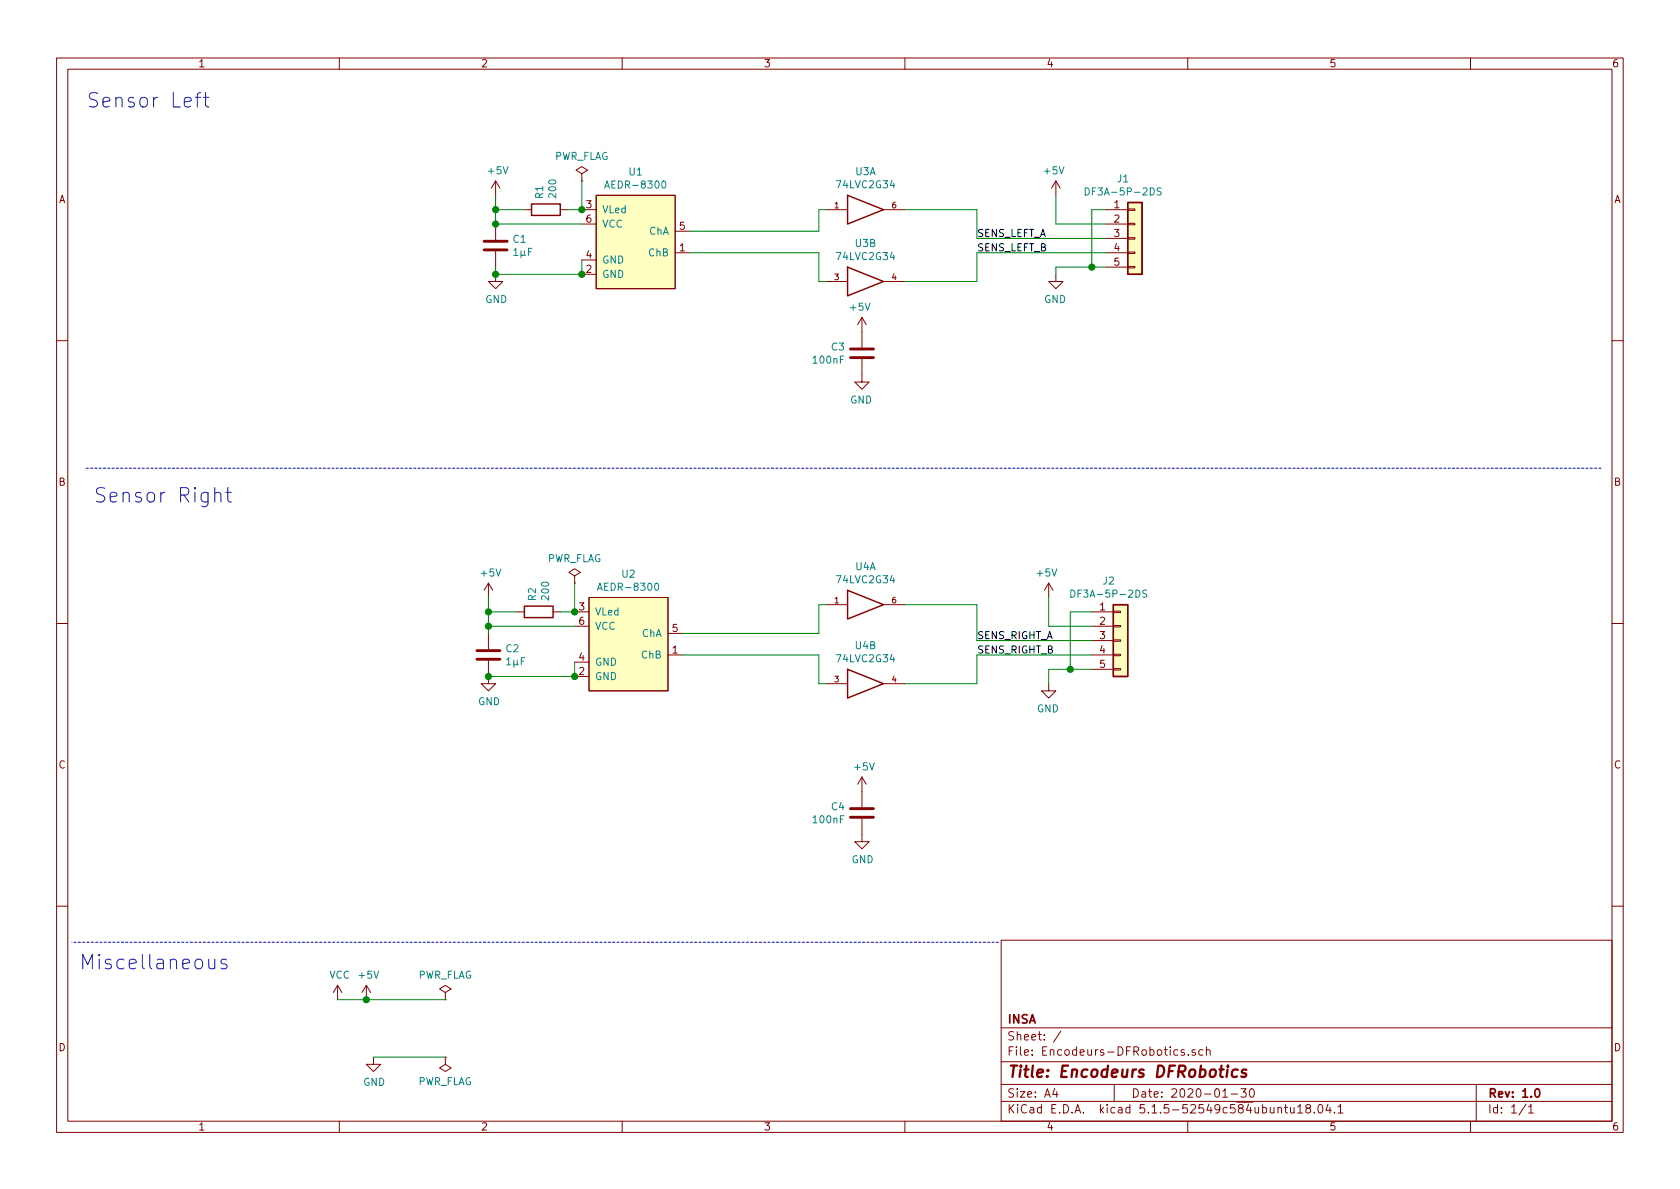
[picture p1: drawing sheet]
<svg xmlns="http://www.w3.org/2000/svg" width="297mm" height="210mm" viewBox="0 0 297 210" stroke-linecap="round" stroke-linejoin="round" font-family="sans-serif">
<g fill="none" stroke="#840000" stroke-width=".18">
<path d="M10 10.3h277v189.9h-277zM12 12.2h273v186.1h-273zM60 10.3v1.9M110 10.3v1.9M160 10.3v1.9M210 10.3v1.9M260 10.3v1.9M87.6 32l-.7 1.3M87.6 32v2.5M87.6 39.6v2.8M87.6 32l.8 1.3M92.7 37.1h1.3"/>
<path d="M99.1 37.1h1.2M102.9 30.7l1-.6-1-.6-1 .6 1 .6v1.3M102.9 32h.1M102.9 37.1h2.5M102.9 39.6h2.5M105.4 34.5h14v16.5h-14zM146 37.1h3.9M156.2 37.1h3.8M186.7 32l.8 1.3M186.7 32v2.5M186.7 32l-.8 1.3M195.6 37.1h3.8"/>
<path d="M195.6 39.6h3.8M199.4 39.5h1.3v.2h-1.3zM199.4 37h1.3v.2h-1.3zM87.6 48.5v1.3h1.3l-1.3 1.2-1.2-1.2h1.2M87.6 44.4v2.8M102.9 48.5h2.5M102.9 46h2.5M119.4 44.7h2.5M119.4 40.9h2.5M146 49.8h3.9M152.4 56.1l.8 1.3M152.4 56.1v5.4"/>
<path d="M152.4 56.1l-.8 1.3M156.2 49.8h3.8M186.7 48.5v1.3h-1.3l1.3 1.2 1.3-1.2h-1.3M195.6 42.2h3.8M195.6 44.7h3.8M195.6 47.2h3.8M199.4 47.1h1.3v.3h-1.3zM199.4 44.6h1.3v.2h-1.3zM199.4 42h1.3v.3h-1.3zM10 60.2h2M152.4 63.5v4.1h-1.3l1.3 1.2 1.3-1.2h-1.3M285 60.2h2"/>
<path d="M10 110.3h2M86.4 116.8v4.1h1.2l-1.2 1.3-1.3-1.3h1.3M86.4 103.1l-.8 1.3M86.4 103.1v2.6M86.4 112v2.8M86.4 103.1l.7 1.3M91.4 108.2h1.3M97.8 108.2h1.3M101.6 101.8l1-.6-1-.6-1 .6 1 .6v1.3M101.6 103.1h.1M101.6 108.2h2.5M101.6 119.6h2.5"/>
<path d="M101.6 117.1h2.5M101.6 110.7h2.5M104.1 105.7h14v16.5h-14zM118.1 115.8h2.5M118.1 112h2.5M146 106.9h3.9M156.2 106.9h3.8M185.4 103.1l.8 1.3M185.4 103.1v2.6M185.4 103.1l-.7 1.3M193 108.2h3.8M193 115.8h3.8"/>
<path d="M193 110.7h3.8M193 113.3h3.8M193 118.4h3.8M196.8 118.2h1.3v.3h-1.3zM196.8 115.7h1.3v.2h-1.3zM196.8 110.6h1.3v.3h-1.3zM196.8 108.1h1.3v.2h-1.3zM196.8 113.2h1.3v.2h-1.3zM285 110.3h2M146 120.9h3.9M152.4 137.4v5.3M152.4 137.4l-.8 1.3"/>
<path d="M152.4 137.4l.8 1.3M156.2 120.9h3.8M185.4 120.9v1.3h-1.3l1.3 1.2 1.3-1.2h-1.3M152.4 144.8v4h1.3l-1.3 1.3-1.3-1.3h1.3M10 160.2h2M59.7 174.2l-.8 1.3M59.7 174.2v2.6M59.7 174.2l.8 1.3M64.8 174.2l-.8 1.3M64.8 174.2v2.6M64.8 174.2l.7 1.3M78.7 175.5l1.1-.6-1.1-.7-1 .7 1 .6v1.3"/>
<path d="M78.7 176.8h.1M177 166.3h108v32h-108zM285 160.2h2M60 198.3v1.9M66 186.9v1.3h1.3l-1.3 1.3-1.2-1.3h1.2M78.7 186.9v1.3l1.1 .6-1.1 .7-1-.7 1-.6M78.7 186.9h.1M110 198.3v1.9M160 198.3v1.9M177 194.8h108M177 191.8h108M177 187.8h108"/>
<path d="M177 181.8h108M186.5 192.5l-.4 1h1M186.8 193v1M187.6 182.3l-1.3 2M197 191.8v3M209.4 185.7a.37 .37 0 0 0-.6 .1l.1 .2 .5 .2 .1 .1-.3 .3-.4-.1M210 198.3v1.9M210.1 186.5v.1M211.3 185.7a.37 .37 0 0 0-.6 .1l.1 .2 .5 .2 .1 .1-.2 .3-.5-.1M212.7 185.7l-.5-.1-.2 .3v.6l.2 .1 .5-.1M213.3 185.7h.1a.37 .37 0 0 1 .6 .1v.8M213.3 185.1v1.5"/>
<path d="M216.2 194h.8M217.7 193.5h1.1M219.4 192.5h.9l-.5 .6 .5 .1v.7l-.3 .1-.6-.1M221.1 192.6l.2-.1a.8 .8 0 0 1 .5 .8 .8 .8 0 0 1-.5 .7 1 1 0 0 1-.2-1.4zM226 196l.2-.2 .3 .1 .1 .9M227.1 195.8h.6M227.3 195.3v1.3l.4 .2M228.2 195.8v.9l.4 .1 .2-.1M228.8 195.8v1M229.4 195.8l.5-.5v1.5M229.4 196.8h.9M231.2 196l-.3-.2v-.3a.48 .48 0 0 1 .7-.1l.1 .2-.1 .3-.6 .1-.1 .3v.4l.3 .1 .4-.1 .1-.2v-.2l-.3-.3"/>
<path d="M232.4 196.7v.1M233.1 195.5l.3-.2a.8 .8 0 0 1 .5 .8 .8 .8 0 0 1-.5 .7l-.3-.1-.1-.4zM234.8 195.2l-.4 1.1h1M235.2 195.8v1M235.9 196.7v.1M236.6 195.8l.4-.5v1.5M236.6 196.8h.8M260 198.3v1.9M261 191.8v6.5M269.8 195.2l-1.2 2M270.3 195.8l.4-.5v1.5M270.3 196.8h.8"/>
</g>
<path d="M271.5 192.7l.2-.2a.81 .81 0 0 1 .6 .6 .81 .81 0 0 1-.3 .8l-.1 .1a.79 .79 0 0 1-.4-1.3z" fill="none" stroke="#840000" stroke-width=".3"/>
<path d="M218.8 189.2a.68 .68 0 0 0-.9 .3v.8l.2 .1 .6-.1M220.4 189.2a.52 .52 0 0 0-.8 .3l.2 .3 .5 .1v.3l-.3 .2-.5-.1" fill="none" stroke="#840000" stroke-width=".41"/>
<path d="M94 36.1h5.1v2h-5.1zM149.9 34.5l6.3 2.6-6.3 2.5zM199.4 35.8h2.5v12.7h-2.5zM149.9 47.2l6.3 2.6-6.3 2.5zM92.7 107.2h5.1v2h-5.1zM149.9 104.4l6.3 2.5-6.3 2.6zM149.9 118.4l6.3 2.5-6.3 2.5zM196.8 106.9h2.6v12.7h-2.6z" fill="none" stroke="#840000" stroke-width=".25"/>
<path d="M85.6 44.2h4.1M85.6 42.7h4.1M150.4 63.2h4M150.4 61.7h4M84.3 116.6h4.1M84.3 115.1h4.1M150.4 144.5h4M150.4 143h4" fill="none" stroke="#840000" stroke-width=".51"/>
<g fill="#ffffc2" stroke="#ffffc2" stroke-width=".18">
<path d="M199.4 35.8h2.5v12.7h-2.5z"/>
<path d="M104.1 105.7h14v16.5h-14z"/>
<path d="M105.4 34.5h14v16.5h-14z"/>
<path d="M196.8 106.9h2.6v12.7h-2.6z"/>
</g>
<path d="M106.9 33.3l.4-1.3 .4 1.3M107 32.9h.6M117.1 32.1l.2-.1a.69 .69 0 0 1 .4 .6 .69 .69 0 0 1-.4 .7l-.2-.2-.1-.3zM191.9 33.2a.64 .64 0 0 1 .7 .7 .64 .64 0 0 1-.7 .6zM205.3 33.3l-.5-.1-.2 .3 .1 .3 .6 .2v.4l-.2 .1-.5-.1M105.6 104.4l.5-1.3 .4 1.3M105.8 104h.6M115.8 103.2l.3-.1a.69 .69 0 0 1 .4 .7 .69 .69 0 0 1-.4 .6l-.3-.1-.1-.4zM189.3 104.3a.64 .64 0 0 1 .8 .7 .64 .64 0 0 1-.8 .6zM202.8 104.4l-.5-.1-.3 .3 .2 .3 .5 .2v.4l-.2 .1h-.5" fill="none" stroke="#008484" stroke-width=".18"/>
<path d="M15.2 82.8h268M176.5 166.6h-163.8" fill="none" stroke="#0000c2" stroke-width=".18" stroke-dasharray=".4 .4"/>
<g fill="none" stroke="#008400" stroke-width=".18">
<path d="M87.6 37.1h5.1M87.6 34.5v5.1h15.3M102.9 32v5.1h-2.6M146 37.1h-1.2v3.8h-22.9M160 37.1h12.7v5.1h22.9M186.7 34.5v5.1h8.9M195.6 37.1h-2.6v10.1M102.9 46v2.5h-15.3v-1.3M121.9 44.7h22.9v5.1h1.2M195.6 47.2h-8.9v1.3M195.6 44.7h-22.9v5.1h-12.7M86.4 108.2h5"/>
<path d="M86.4 110.7h15.2M86.4 105.7v6.3M101.6 103.1v5.1h-2.5M101.6 117.1v2.5h-15.2M120.6 115.8h24.2v5.1h1.2M146 106.9h-1.2v5.1h-24.2M160 106.9h12.7v6.4h20.3M185.4 105.7v5h7.6M193 108.2h-3.8v10.2M193 118.4h-7.6v2.5M193 115.8h-20.3v5.1h-12.7M59.7 176.8h19"/>
<path d="M66 186.9h12.7"/>
</g>
<path d="M34.5 17.2h1M35.5 16.4l-.5 .1-.1 .2v2.2M36 17.2h1M36.3 16.4v2.1l.2 .3 .5 .1M38 87.3a.63 .63 0 0 1 1.1 .1v1.4M39.9 87.1h1M40.3 86.2v2.2l.1 .2 .5 .2M36.9 169.6l.1 1.6a.66 .66 0 0 0 1-.1M38 169.6v1.7M40 169.7a.6 .6 0 0 0-.9 .3l.1 .4 .6 .1 .4 .3-.2 .4-.2 .1-.7-.1" fill="none" stroke="#0000c2" stroke-width=".18"/>
<g fill="#008400" stroke="#008400" stroke-width=".25">
<circle cx="64.8" cy="176.8" r=".51"/>
<circle cx="102.9" cy="37.1" r=".51"/>
<circle cx="101.6" cy="108.2" r=".51"/>
<circle cx="189.2" cy="118.4" r=".51"/>
<circle cx="193" cy="47.2" r=".51"/>
<circle cx="87.6" cy="48.5" r=".51"/>
<circle cx="86.4" cy="119.6" r=".51"/>
<circle cx="86.4" cy="110.7" r=".51"/>
<circle cx="101.6" cy="119.6" r=".51"/>
<circle cx="86.4" cy="108.2" r=".51"/>
<circle cx="87.6" cy="39.6" r=".51"/>
<circle cx="102.9" cy="48.5" r=".51"/>
<circle cx="87.6" cy="37.1" r=".51"/>
</g>
<g font-size="3.5" fill="#0000c2">
<text x="15.2" y="19">Sensor Left</text>
<text x="16.5" y="88.9">Sensor Right</text>
<text x="14" y="171.4">Miscellaneous</text>
</g>
<text font-size="2.8" fill="#840000" x="178" y="190.5">Title: Encodeurs DFRobotics</text>
<g font-size="2.1" fill="#840000">
<text x="178" y="184">Sheet: /</text>
<text x="178" y="181">INSA</text>
<text x="178" y="186.7">File: Encodeurs-DFRobotics.sch</text>
<text x="178" y="196.9">KiCad E.D.A. kicad 5.1.5-52549c584ubuntu18.04.1</text>
<text x="178" y="194.1">Size: A4</text>
<text x="200" y="194.1">Date: 2020-01-30</text>
<text x="263" y="194.1">Rev: 1.0</text>
<text x="263" y="196.9">Id: 1/1</text>
</g>
<g font-size="1.8" fill="#840000">
<text x="35" y="11.9">1</text>
<text x="85" y="11.9">2</text>
<text x="135" y="11.9">3</text>
<text x="185" y="11.9">4</text>
<text x="235" y="11.9">5</text>
<text x="285" y="11.9">6</text>
<text x="10.4" y="35.9">A</text>
<text x="285.4" y="35.9">A</text>
<text x="103.7" y="36.8">3</text>
<text x="103.7" y="39.4">6</text>
<text x="120.2" y="40.6">5</text>
<text x="197" y="36.8">1</text>
<text x="197" y="39.4">2</text>
<text x="197" y="41.9">3</text>
<text x="103.7" y="45.7">4</text>
<text x="120.2" y="44.4">1</text>
<text x="197" y="44.4">4</text>
<text x="197" y="47">5</text>
<text x="103.7" y="48.3">2</text>
<text x="10.4" y="85.9">B</text>
<text x="285.4" y="85.9">B</text>
<text x="102.4" y="107.9">3</text>
<text x="194.5" y="107.9">1</text>
<text x="102.4" y="110.5">6</text>
<text x="118.9" y="111.8">5</text>
<text x="194.5" y="110.5">2</text>
<text x="194.5" y="113">3</text>
<text x="102.4" y="119.4">2</text>
<text x="102.4" y="116.8">4</text>
<text x="118.9" y="115.6">1</text>
<text x="194.5" y="115.6">4</text>
<text x="194.5" y="118.1">5</text>
<text x="10.4" y="135.9">C</text>
<text x="285.4" y="135.9">C</text>
<text x="10.4" y="185.9">D</text>
<text x="285.4" y="185.9">D</text>
<text x="35" y="199.9">1</text>
<text x="85" y="199.9">2</text>
<text x="135" y="199.9">3</text>
<text x="185" y="199.9">4</text>
<text x="235" y="199.9">5</text>
<text x="285" y="199.9">6</text>
</g>
<g font-size="1.8" fill="#008484">
<text x="97.9" y="28.3">PWR_FLAG</text>
<text x="86.4" y="30.8">+5V</text>
<text x="96" y="35.1" transform="rotate(-90 96 35.1)">R1</text>
<text x="98.3" y="34.9" transform="rotate(-90 98.3 34.9)">200</text>
<text x="107.6" y="33.3">AEDR-8300</text>
<text x="111.3" y="31">U1</text>
<text x="148.1" y="33.3">74LVC2G34</text>
<text x="151.3" y="31">U3A</text>
<text x="184.7" y="30.8">+5V</text>
<text x="192.9" y="34.6">DF3A-5P-2DS</text>
<text x="197.6" y="32.3">J1</text>
<text x="106.4" y="37.7">VLed</text>
<text x="106.4" y="40.3">VCC</text>
<text x="114.7" y="41.5">ChA</text>
<text x="90.8" y="42.9">C1</text>
<text x="90.9" y="45.3">1µF</text>
<text x="106.4" y="46.6">GND</text>
<text x="114.7" y="45.3">ChB</text>
<text x="148.1" y="46">74LVC2G34</text>
<text x="151.3" y="43.7">U3B</text>
<text x="85.8" y="53.6">GND</text>
<text x="106.4" y="49.1">GND</text>
<text x="184.6" y="53.6">GND</text>
<text x="150.4" y="55">+5V</text>
<text x="143.9" y="64.3">100nF</text>
<text x="147" y="62">C3</text>
<text x="150.3" y="71.4">GND</text>
<text x="85.1" y="101.9">+5V</text>
<text x="96.6" y="99.4">PWR_FLAG</text>
<text x="151.3" y="100.8">U4A</text>
<text x="183.4" y="101.9">+5V</text>
<text x="94.8" y="106.2" transform="rotate(-90 94.8 106.2)">R2</text>
<text x="97.1" y="106" transform="rotate(-90 97.1 106)">200</text>
<text x="106.4" y="104.5">AEDR-8300</text>
<text x="110" y="102.2">U2</text>
<text x="148.1" y="103.1">74LVC2G34</text>
<text x="190.3" y="105.7">DF3A-5P-2DS</text>
<text x="195.1" y="103.4">J2</text>
<text x="105.2" y="108.8">VLed</text>
<text x="105.2" y="111.4">VCC</text>
<text x="113.5" y="112.6">ChA</text>
<text x="89.5" y="115.3">C2</text>
<text x="89.6" y="117.6">1µF</text>
<text x="105.2" y="117.7">GND</text>
<text x="113.5" y="116.5">ChB</text>
<text x="148.1" y="117.1">74LVC2G34</text>
<text x="151.3" y="114.8">U4B</text>
<text x="84.5" y="124.7">GND</text>
<text x="105.2" y="120.3">GND</text>
<text x="183.3" y="126">GND</text>
<text x="151.2" y="136.2">+5V</text>
<text x="147" y="143.3">C4</text>
<text x="143.9" y="145.6">100nF</text>
<text x="150.6" y="152.6">GND</text>
<text x="58.2" y="173.1">VCC</text>
<text x="63.6" y="173.1">+5V</text>
<text x="73.8" y="173.1">PWR_FLAG</text>
<text x="73.8" y="191.9">PWR_FLAG</text>
<text x="64.2" y="192">GND</text>
</g>
<g font-size="1.8">
<text x="172.7" y="41.9">SENS_LEFT_A</text>
<text x="172.7" y="44.4">SENS_LEFT_B</text>
<text x="172.7" y="113">SENS_RIGHT_A</text>
<text x="172.7" y="115.6">SENS_RIGHT_B</text>
</g>
<g font-size="1.4" fill="#840000">
<text x="147.6" y="36.8">1</text>
<text x="157.7" y="36.8">6</text>
<text x="147.6" y="49.5">3</text>
<text x="157.7" y="49.5">4</text>
<text x="147.6" y="106.7">1</text>
<text x="157.7" y="106.7">6</text>
<text x="147.6" y="120.6">3</text>
<text x="157.7" y="120.6">4</text>
</g>
</svg>
